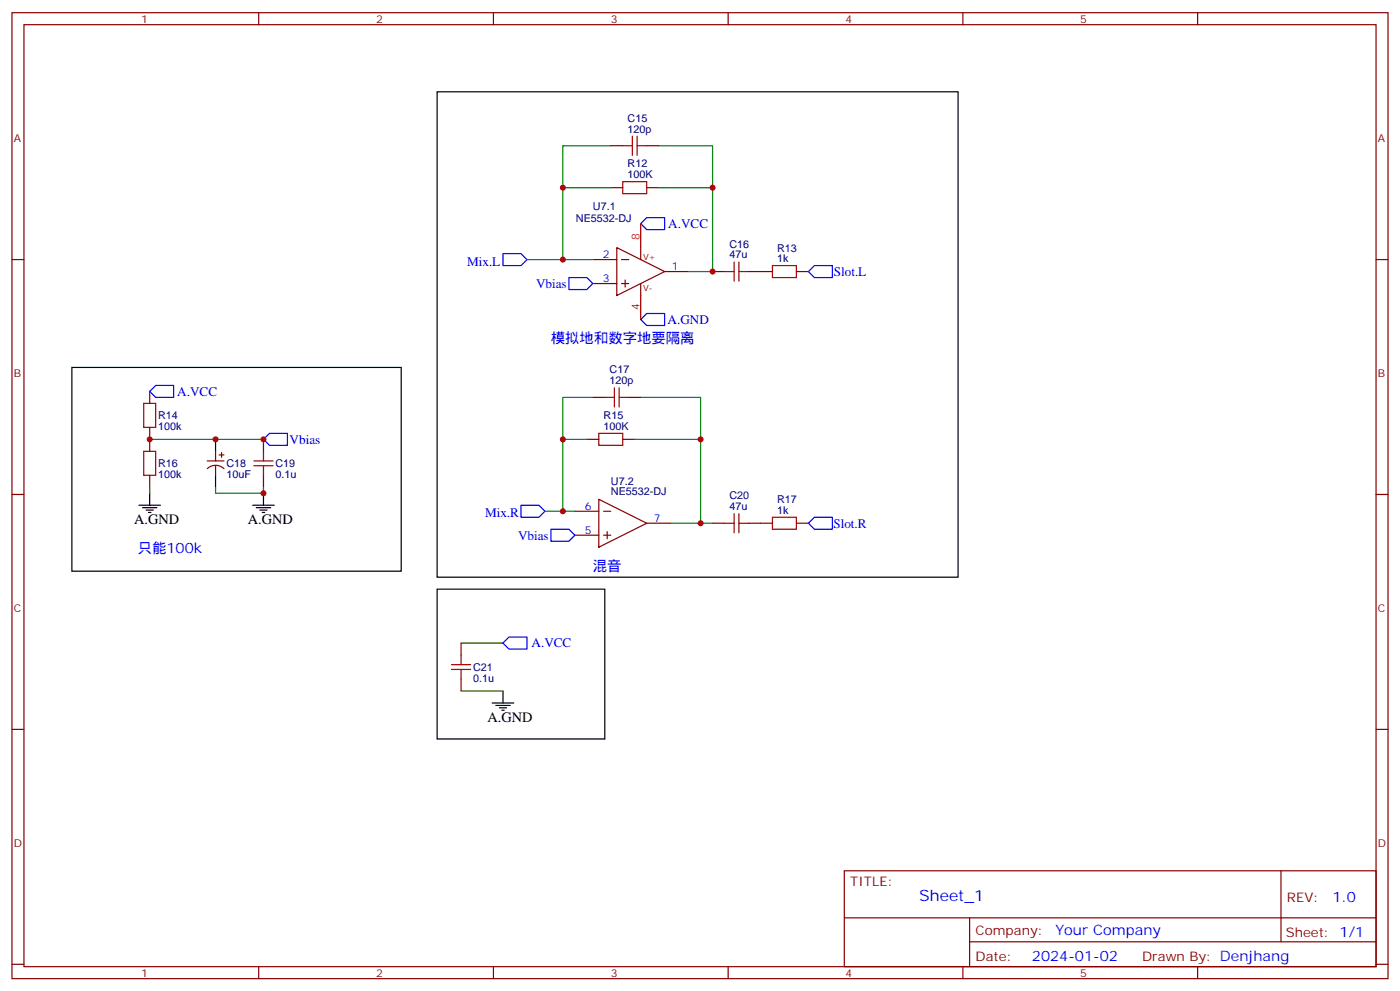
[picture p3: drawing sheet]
<svg xmlns="http://www.w3.org/2000/svg" width="412mm" height="292mm" viewBox="0 0 412 292" stroke-linecap="round" stroke-linejoin="round" font-family="sans-serif">
<g fill="none" stroke="#870000" stroke-width=".35">
<path d="M3.5 3.7h405.4v284.4h-405.4zM7.1 7.3h398.2v277.3h-398.2zM76.2 3.7v3.6M145.3 3.7v3.6M214.5 3.7v3.6M283.6 3.7v3.6M352.8 3.7v3.6M179.9 55.2h3.5M179.9 42.9h3.5M190.5 55.2h3.5M190.5 42.9h3.5M3.5 76.4h3.6"/>
<path d="M174.6 76.4h7.1M181.7 72.9l14.1 7-14.1 7.1zM183.1 76.4h2.1M188.7 72.9v3.5M195.8 79.9h7M209.9 79.9h3.5M220.5 79.9h7M234.6 79.9h3.5M405.3 76.4h3.6M174.6 83.5h7.1M183.1 83.5h2.1M184.1 82.4v2.1"/>
<path d="M188.7 83.5v3.5M44.1 115.2v3.5M174.6 117h3.6M185.2 117h3.5M44.1 125.8v7.1M44.1 139.9v3.5M61 135.7h5M61.1 138a3.5 3.5 0 0 1 4.9 0M63.5 132.9v2.8M63.5 137.1v2.8M64.6 133.9h1.4M65.3 133.2v1.4"/>
<path d="M77.6 129.3v3.6M77.6 139.9v3.5M172.9 129.3h3.5M183.4 129.3h3.6M3.5 145.6h3.6M169.3 150.5h7.1M169.3 157.6h7.1M176.4 147l14.1 7-14.1 7.1zM177.8 150.5h2.1M177.8 157.6h2.1M178.9 156.5v2.1M190.5 154h7.1"/>
<path d="M209.9 154h3.5M220.5 154h7M234.6 154h3.5M405.3 145.6h3.6M135.8 189.3v3.5M135.8 199.9v3.5M3.5 214.7h3.6M405.3 214.7h3.6M248.7 256.3h156.6v28.3h-156.6zM377.3 256.4v20.8M248.7 270.2h156.5M285.6 277.2h119.6"/>
<path d="M285.6 270.2v14.1M3.5 283.8h3.6M76.2 284.6v3.5M145.3 284.6v3.5M214.5 284.6v3.5M283.6 284.6v3.5M352.8 284.6v3.5M405.3 283.8h3.6"/>
</g>
<path d="M148.2 74.6h5.3l1.7 1.8-1.7 1.8h-5.3zM190.5 64.1h5.3v3.5h-5.3l-1.8-1.8zM239.9 78.2h5.3v3.5h-5.3l-1.8-1.8zM167.6 81.7h5.3l1.7 1.8-1.7 1.7h-5.3zM188.7 94.1l1.8-1.8h5.3v3.5h-5.3zM45.9 113.5h5.3v3.5h-5.3l-1.8-1.8zM79.4 127.6h5.3v3.5h-5.3l-1.8-1.8zM153.5 148.7h5.2l1.8 1.8-1.8 1.8h-5.2zM162.3 155.8h5.3l1.7 1.8-1.7 1.7h-5.3zM239.9 152.3h5.3v3.5h-5.3l-1.8-1.8zM149.9 187.5h5.3v3.6h-5.3l-1.7-1.8z" fill="none" stroke="#00f" stroke-width=".35"/>
<g fill="none" stroke="#a10000" stroke-width=".35">
<path d="M183.4 53.5h7.1v3.5h-7.1zM183.4 42.9h2.9M186.3 40.1v5.6M187.7 42.9h2.8M187.7 40.1v5.6M213.4 79.9h2.9M216.3 77.1v5.7M217.7 79.9h2.8M217.7 77.1v5.7M227.5 78.2h7.1v3.5h-7.1zM42.3 118.7h3.6v7.1h-3.6zM178.2 117h2.8"/>
<path d="M181 114.2v5.6M182.4 117h2.8M182.4 114.2v5.6M42.3 132.9h3.6v7h-3.6zM74.8 137.1h5.6M74.8 135.7h5.6M77.6 132.9v2.8M77.6 137.1v2.8M176.4 127.6h7v3.5h-7zM213.4 154h2.9M216.3 151.2v5.6M217.7 151.2v5.6"/>
<path d="M217.7 154h2.8M227.5 152.3h7.1v3.5h-7.1zM133 197.1h5.6M133 195.7h5.6M135.8 192.8v2.9M135.8 197.1v2.8"/>
</g>
<g fill="none" stroke="#008700" stroke-width=".35">
<path d="M179.9 42.9h-14.1v12.3M179.9 55.2h-14.1v21.2M194 42.9h15.9v12.3M194 55.2h15.9v24.7h-7.1M155.2 76.4h19.4M174.6 117h-8.8v12.3M188.7 117h17.7v12.3M44.1 129.3h33.5M172.9 129.3h-7.1v21.2M187 129.3h19.4v24.7h-8.8M44.1 143.4v1.8M63.5 143.4v1.8h14.1v-1.8"/>
<path d="M160.5 150.5h8.8M206.4 154h3.5M135.8 189.3h12.4M135.8 203.4h12.4"/>
</g>
<path d="M188.7 65.8v7.1M188.7 87v7.1" fill="none" stroke="#f00" stroke-width=".35"/>
<g fill="none" stroke="#000" stroke-width=".35">
<path d="M128.8 27h153.4v142.9h-153.4zM21.2 108.2h97v59.9h-97zM63.5 129.3v3.6M63.5 139.9v3.5M40.9 148.7h6.4M42 149.4h4.2M43 150.1h2.2M43.7 150.8h.7M44.1 145.2v3.5M74.4 148.7h6.4M75.5 149.4h4.2M76.6 150.1h2.1"/>
<path d="M77.3 150.8h.7M77.6 145.2v3.5M128.8 173.4h49.4v44.1h-49.4zM145 206.9h6.3M146 207.6h4.3M147.1 208.4h2.1M147.8 209.1h.7M148.2 203.4v3.5"/>
</g>
<g fill="#c00">
<circle cx="165.8" cy="129.3" r=".88"/>
<circle cx="165.8" cy="150.5" r=".88"/>
<circle cx="165.8" cy="55.2" r=".88"/>
<circle cx="165.8" cy="76.4" r=".88"/>
<circle cx="206.4" cy="129.3" r=".88"/>
<circle cx="209.9" cy="55.2" r=".88"/>
<circle cx="206.4" cy="154" r=".88"/>
<circle cx="209.9" cy="79.9" r=".88"/>
<circle cx="63.5" cy="129.3" r=".88"/>
<circle cx="44.1" cy="129.3" r=".88"/>
<circle cx="77.6" cy="145.2" r=".88"/>
<circle cx="77.6" cy="129.3" r=".88"/>
</g>
<text font-size="4.6" fill="#00f" x="270.8" y="265.4">Sheet_1</text>
<g font-size="4.2" fill="#00f">
<text x="162.3" y="101.1">模拟地和数字地要隔离</text>
<text x="40.6" y="162.8">只能100k</text>
<text x="174.6" y="168.1">混音</text>
<text x="392.5" y="265.6">1.0</text>
<text x="310.9" y="275.2">Your Company</text>
<text x="304" y="283">2024-01-02</text>
</g>
<g font-size="4.2">
<text x="39.5" y="154.4">A.GND</text>
<text x="73" y="154.4">A.GND</text>
<text x="143.6" y="212.6">A.GND</text>
</g>
<g font-size="3.9" fill="#00f">
<text x="196.9" y="67.1">A.VCC</text>
<text x="137.6" y="78.2">Mix.L</text>
<text x="245.6" y="81.2">Slot.L</text>
<text x="157.9" y="84.7">Vbias</text>
<text x="196.6" y="95.3">A.GND</text>
<text x="52.2" y="116.5">A.VCC</text>
<text x="85.3" y="130.6">Vbias</text>
<text x="142.9" y="152.3">Mix.R</text>
<text x="245.5" y="155.3">Slot.R</text>
<text x="152.6" y="158.8">Vbias</text>
<text x="156.6" y="190.6">A.VCC</text>
</g>
<g font-size="3.9" fill="#800">
<text x="250.5" y="260.9">TITLE:</text>
<text x="379.1" y="265.6">REV:</text>
<text x="287.4" y="275.1">Company:</text>
<text x="378.7" y="275.7">Sheet: 1/1</text>
<text x="287.4" y="282.8">Date:</text>
<text x="336.4" y="282.9">Drawn By: Denjhang</text>
</g>
<g font-size="3.2" fill="#800">
<text x="41.6" y="6.7">1</text>
<text x="110.8" y="6.7">2</text>
<text x="179.9" y="6.7">3</text>
<text x="249.1" y="6.7">4</text>
<text x="318.2" y="6.7">5</text>
<text x="4.1" y="41.8">A</text>
<text x="405.9" y="41.8">A</text>
<text x="4.1" y="111">B</text>
<text x="405.9" y="111">B</text>
<text x="4.1" y="180.1">C</text>
<text x="405.9" y="180.1">C</text>
<text x="4.1" y="249.3">D</text>
<text x="405.9" y="249.3">D</text>
<text x="41.6" y="287.5">1</text>
<text x="110.8" y="287.5">2</text>
<text x="179.9" y="287.5">3</text>
<text x="249.1" y="287.5">4</text>
<text x="318.2" y="287.5">5</text>
</g>
<g font-size="3.2" fill="#000080">
<text x="184.9" y="35.8">C15</text>
<text x="184.9" y="39">120p</text>
<text x="184.9" y="52.4">100K</text>
<text x="184.9" y="49.2">R12</text>
<text x="169.6" y="65.2">NE5532-DJ</text>
<text x="174.7" y="61.7">U7.1</text>
<text x="214.9" y="76.1">47u</text>
<text x="214.9" y="72.9">C16</text>
<text x="228.9" y="77.1">1k</text>
<text x="228.9" y="74.1">R13</text>
<text x="179.6" y="113.1">120p</text>
<text x="179.6" y="109.9">C17</text>
<text x="46.6" y="123.4">R14</text>
<text x="177.8" y="123.3">R15</text>
<text x="46.6" y="126.6">100k</text>
<text x="177.8" y="126.5">100K</text>
<text x="46.6" y="137.5">R16</text>
<text x="66.7" y="137.5">C18</text>
<text x="81.1" y="137.5">C19</text>
<text x="46.6" y="140.7">100k</text>
<text x="66.7" y="140.7">10uF</text>
<text x="81.1" y="140.7">0.1u</text>
<text x="180" y="142.6">U7.2</text>
<text x="180" y="145.8">NE5532-DJ</text>
<text x="214.9" y="147">C20</text>
<text x="228.9" y="148.2">R17</text>
<text x="214.9" y="150.1">47u</text>
<text x="228.9" y="151.2">1k</text>
<text x="139.3" y="197.5">C21</text>
<text x="139.3" y="200.7">0.1u</text>
</g>
<g font-size="3.2" fill="#f00">
<text x="188.4" y="70.8" transform="rotate(-90 188.4 70.8)">8</text>
<text x="188.4" y="91.1" transform="rotate(-90 188.4 91.1)">4</text>
</g>
<g font-size="3.2" fill="#00f">
<text x="177.5" y="76.1">2</text>
<text x="177.5" y="83.1">3</text>
<text x="197.9" y="79.6">1</text>
<text x="172.3" y="150.1">6</text>
<text x="192.6" y="153.7">7</text>
<text x="172.3" y="157.2">5</text>
</g>
<g font-size="2.5" fill="#800">
<text x="189.4" y="76.4">V+</text>
<text x="189.4" y="85.6">V-</text>
</g>
</svg>
